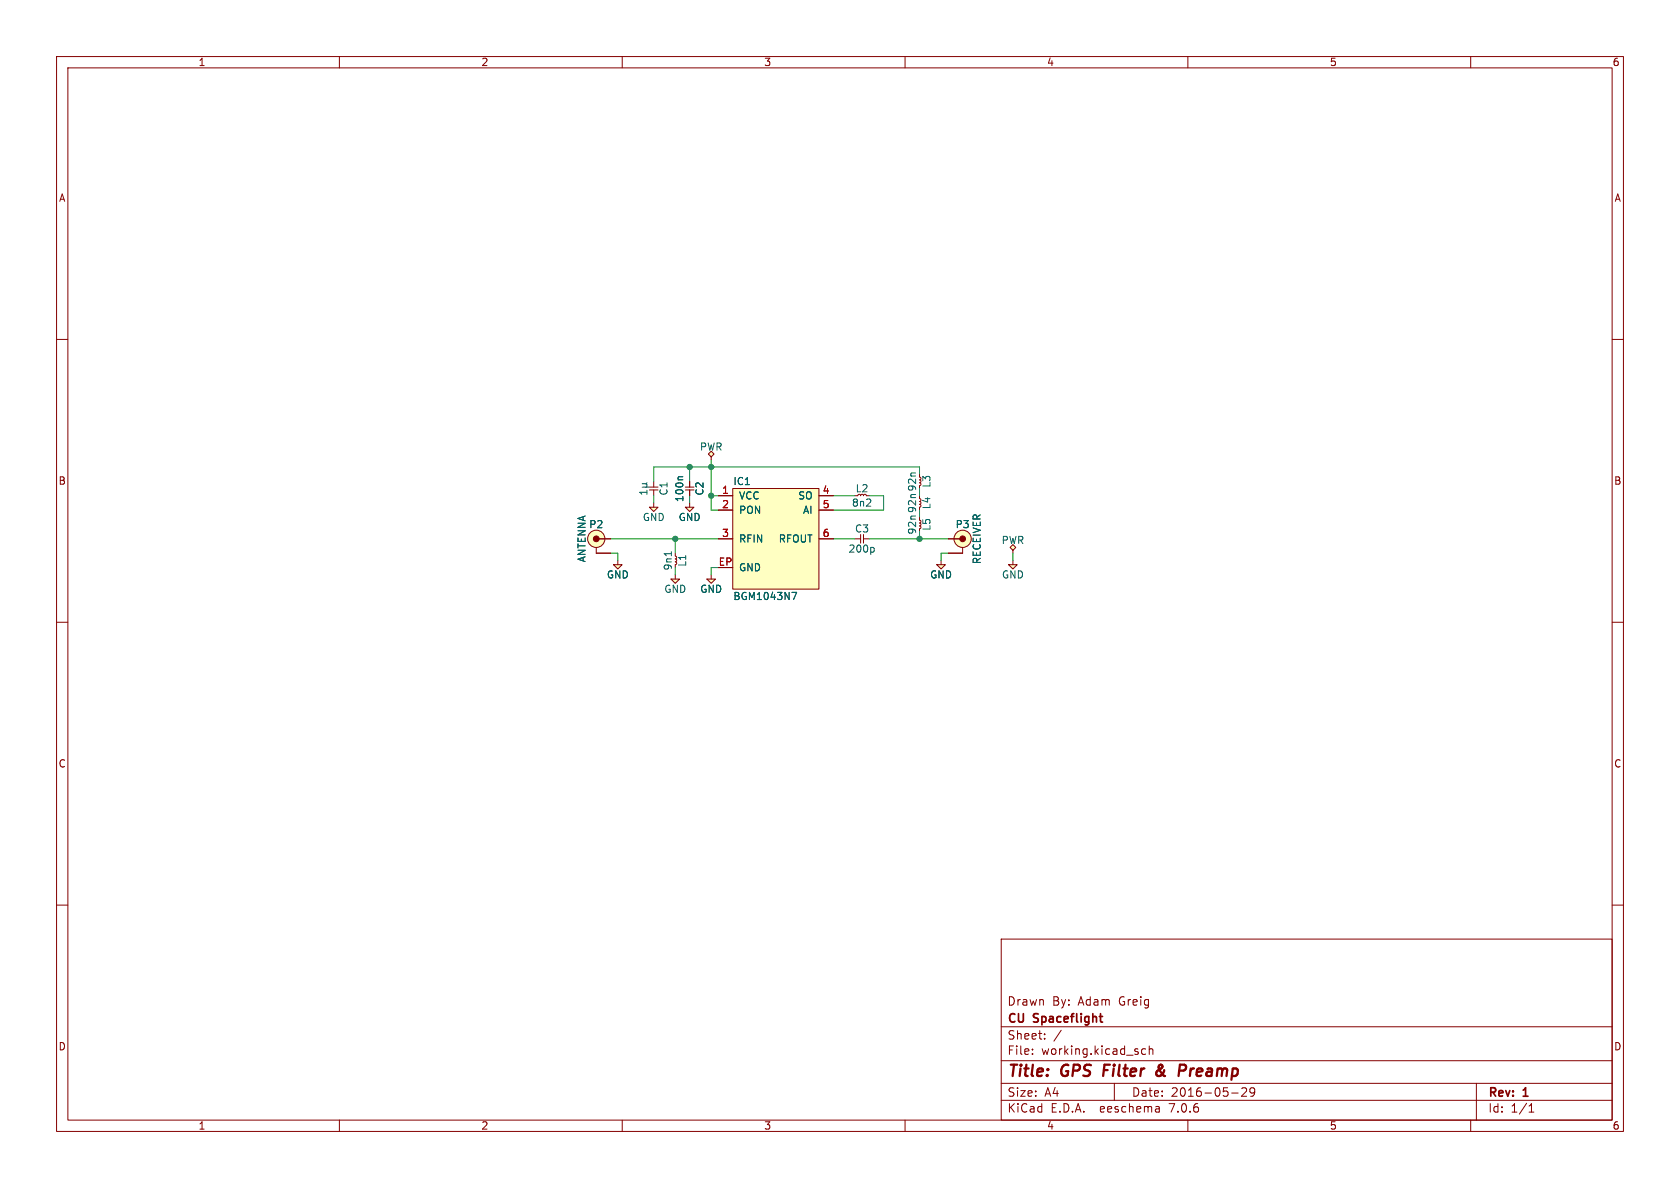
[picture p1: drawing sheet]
<svg xmlns="http://www.w3.org/2000/svg" width="297mm" height="210mm" viewBox="0 0 297 210" stroke-linecap="round" stroke-linejoin="round" font-family="sans-serif">
<g fill="none" stroke="#840000" stroke-width=".18">
<path d="M10 10h277v190h-277zM12 12h273v186h-273zM60 10v2M110 10v2M160 10v2M210 10v2M260 10v2M10 60h2M285 60h2M114.8 86.1h1.5M114.8 86.6h1.5M115.6 85.1v1"/>
<path d="M115.6 86.6v1M119.4 98.3l.2 .3-.2 .2 .2 .2v.2l-.2 .1 .2 .1v.2l-.2 .2M10 110h2M285 110h2M10 160h2M285 160h2M177 166h108v32h-108zM60 198v2M110 198v2M160 198v2M177 194.5h108M177 191.5h108"/>
<path d="M177 187.5h108M177 181.5h108M182.5 186.3v.1M182.5 185.5v.1M184.7 183.6v.1M184.7 182.8v.1M187.6 182.1l-1.3 2M197 191.5v3M202.5 185.5l-.4-.1-.3 .3v.4l.2 .2h.5M203.2 185.5l.2-.1 .3 .1 .1 .9M203.2 184.9v1.5M204.9 195.7l.1 .9"/>
<path d="M205 196.5l-.2 .1M205 196h-.2M210 198v2M217.7 193.2h1.2M220.3 192.4v.5l-.8 .9h.9M221 192.4v.5l.1 .3h.4l.3-.3M221.7 192.4a.99 .99 0 0 1-.3 1.4h-.3M260 198v2M261 191.5v6.5M270.3 196.6h.9M270.3 195.5l.4-.4v1.5"/>
</g>
<path d="M195.3 188.2l-.3 2M205.4 188.8l-.7 .5a.52 .52 0 0 0-.2 .8 .52 .52 0 0 0 .8-.1M205.4 188.3l-.1-.1a.41 .41 0 0 0-.5 .5l.6 1.1M208.6 188.2l.9 .1a.58 .58 0 0 1-.3 1h-.7" fill="none" stroke="#840000" stroke-width=".4"/>
<path d="M194.3 179.7h.6M194.6 180.6l.3 .1" fill="none" stroke="#840000" stroke-width=".3"/>
<path d="M113.5 86.1h1.3M113.5 85.5h.7M114.2 85.5l.2 .2v.2l-.2 .2M114.4 86.7v.7M114.4 87h-1.3l.4 .4M114.4 85.3l-.2 .2M118.7 97.5v.7" fill="none" stroke="#006464" stroke-width=".18"/>
<path d="M125.2 80.3l.5-.5 .5 .5-.5 .5z" fill="#ffffc2"/>
<path d="M125.2 80.3l.5-.5 .5 .5-.5 .5zM125.7 80.8v.5" fill="none" stroke="#840000" stroke-width=".18"/>
<path d="M125 102.4h1.5l-.8 .7z" fill="#ffffc2"/>
<path d="M121.2 86.1h1.5M121.2 86.6h1.5M121.9 85.1v1M121.9 86.6v1M125 102.4h1.5l-.8 .7zM125.7 101.6v.8" fill="none" stroke="#840000" stroke-width=".18"/>
<path d="M120.7 84.3h-.6l-.2 .2" fill="none" stroke="#006464" stroke-width=".18"/>
<path d="M118.6 102.4h1.5l-.7 .7z" fill="#ffffc2"/>
<path d="M118.6 102.4h1.5l-.7 .7zM119.4 101.6v.8" fill="none" stroke="#840000" stroke-width=".18"/>
<path d="M114.8 89.7h1.5l-.7 .7z" fill="#ffffc2"/>
<g fill="none" stroke="#840000" stroke-width=".18">
<path d="M105.4 96.8v1h2.5M105.4 95.3h2.5M114.8 89.7h1.5l-.7 .7zM115.6 88.9v.8"/>
<circle cx="105.4" cy="95.2" r="1.52"/>
</g>
<circle cx="105.4" cy="95.2" r="1.52" fill="#ffffc2" stroke="#ffffc2" stroke-width=".18"/>
<circle cx="105.4" cy="95.3" r=".51" fill="#840000" stroke="#840000" stroke-width=".18"/>
<path d="M108.5 99.8h1.5l-.8 .8z" fill="#ffffc2"/>
<path d="M108.5 99.8h1.5l-.8 .8zM109.2 99.1v.7" fill="none" stroke="#840000" stroke-width=".18"/>
<path d="M121.2 89.7h1.5l-.8 .7z" fill="#ffffc2"/>
<g fill="none" stroke="#840000" stroke-width=".18">
<path d="M121.2 89.7h1.5l-.8 .7zM121.9 88.9v.8M127 87.6h2.5M127 90.2h2.5M127 95.3h2.5M129.5 86.4h15.3v17.7h-15.3zM144.8 87.6h2.5M144.8 90.2h2.5M144.8 95.3h2.5M151.1 95.3h1M152.1 94.5v1.5M152.7 95.3h1"/>
<path d="M152.7 94.5v1.5"/>
</g>
<path d="M129.5 86.4h15.3v17.7h-15.3z" fill="#ffffc2" stroke="#ffffc2" stroke-width=".18"/>
<path d="M154.3 96.8l.2 .2v.4l-.2 .2M140 104.7h.8l-.5 1.3" fill="none" stroke="#006464" stroke-width=".18"/>
<path d="M178.3 99.8h1.5l-.7 .8z" fill="#ffffc2"/>
<g fill="none" stroke="#840000" stroke-width=".18">
<path d="M167.6 95.3h2.6M170.2 96.8v1h-2.6M178.3 99.8h1.5l-.7 .8zM179.1 99.1v.7"/>
<circle cx="170.2" cy="95.2" r="1.52"/>
</g>
<circle cx="170.2" cy="95.2" r="1.52" fill="#ffffc2" stroke="#ffffc2" stroke-width=".18"/>
<circle cx="170.2" cy="95.3" r=".51" fill="#840000" stroke="#840000" stroke-width=".18"/>
<path d="M165.6 99.8h1.5l-.7 .8z" fill="#ffffc2"/>
<path d="M165.6 99.8h1.5l-.7 .8zM166.4 99.1v.7" fill="none" stroke="#840000" stroke-width=".18"/>
<path d="M178.6 96.8l.5-.5 .5 .5-.5 .5z" fill="#ffffc2"/>
<g fill="none" stroke="#840000" stroke-width=".18">
<path d="M105.4 95.3h2.5M105.4 97.8h2.5M121.9 85.1v1M121.9 86.6v1M127 95.3h2.5M127 87.6h2.5M127 90.2h2.5M144.8 95.3h2.5M144.8 87.6h2.5M144.8 90.2h2.5M162.6 84.3l.2 .3-.2 .2 .2 .2v.2l-.2 .1 .2 .1v.2l-.2 .3M162.6 91.9l.2 .3-.2 .3 .2 .1v.3l-.2 .1 .2 .1v.2l-.2 .2"/>
<path d="M162.6 88.1l.2 .3-.2 .2 .2 .2v.3l-.2 .1h.2v.3l-.2 .2M167.6 95.3h2.6M167.6 97.8h2.6M178.6 96.8l.5-.5 .5 .5-.5 .5zM179.1 97.3v.5"/>
</g>
<g fill="none" stroke="#009600" stroke-width=".18">
<path d="M107.9 95.3h19.1M107.9 97.8h1.3v1.3M115.6 87.6v1.3M119.4 95.3v2.5M121.9 82.6v2.5M121.9 87.6v1.3M125.7 81.3v8.9h1.3M125.7 87.6h1.3M147.3 95.3h3.8M147.3 87.6h3.8M153.7 95.3h13.9M153.7 87.6h2.5v2.6h-8.9"/>
<path d="M162.6 83.8v-1.2h-47v2.5M162.6 94v1.3M167.6 97.8h-1.2v1.3M179.1 97.8v1.3M119.4 100.3v1.3M127 100.3h-1.3v1.3"/>
</g>
<path d="M120.7 84.3h-.6l-.2 .2M140 104.7h.8l-.5 1.3" fill="none" stroke="#006464" stroke-width=".18"/>
<g fill="#009600" stroke="#009600" stroke-width=".18">
<circle cx="121.9" cy="82.6" r=".46"/>
<circle cx="125.7" cy="87.6" r=".46"/>
<circle cx="125.7" cy="82.6" r=".46"/>
<circle cx="119.4" cy="95.3" r=".46"/>
<circle cx="162.6" cy="95.3" r=".46"/>
</g>
<g font-size="2.8" fill="#840000">
<text x="178" y="190.9">Title:</text>
<text x="187.7" y="190.9">GPS</text>
<text x="195.9" y="190.9">Filter</text>
<text x="206" y="190.9">&amp;</text>
<text x="210.8" y="190.9">Preamp</text>
</g>
<g font-size="2.1" fill="#840000">
<text x="178" y="178">Drawn</text>
<text x="186" y="178">By:</text>
<text x="190.7" y="178">Adam</text>
<text x="198" y="178">Greig</text>
<text x="178" y="184">Sheet:</text>
<text x="178" y="181.2">CU</text>
<text x="182.8" y="181.2">Spaceflight</text>
<text x="178" y="186.7">File:</text>
<text x="184.1" y="186.7">working.kicad_sch</text>
<text x="178" y="196.9">KiCad</text>
<text x="178" y="194.1">Size:</text>
<text x="184.7" y="194.1">A4</text>
<text x="185.7" y="196.9">E.D.A.</text>
<text x="194.6" y="196.9">eeschema</text>
<text x="200" y="194.1">Date:</text>
<text x="207" y="196.9">7.0.6</text>
<text x="207" y="194.1">2016-05-29</text>
<text x="263" y="194.3">Rev:</text>
<text x="263" y="196.9">Id:</text>
<text x="267.1" y="196.9">1/1</text>
<text x="269.4" y="194.3">1</text>
</g>
<g font-size="1.8" fill="#840000">
<text x="35" y="11.9">1</text>
<text x="85" y="11.9">2</text>
<text x="135" y="11.9">3</text>
<text x="185" y="11.9">4</text>
<text x="235" y="11.9">5</text>
<text x="285" y="11.9">6</text>
<text x="10.3" y="35.9">A</text>
<text x="285.3" y="35.9">A</text>
<text x="10.3" y="85.9">B</text>
<text x="285.3" y="85.9">B</text>
<text x="10.3" y="135.9">C</text>
<text x="285.3" y="135.9">C</text>
<text x="10.3" y="185.9">D</text>
<text x="285.3" y="185.9">D</text>
<text x="35" y="199.9">1</text>
<text x="85" y="199.9">2</text>
<text x="135" y="199.9">3</text>
<text x="185" y="199.9">4</text>
<text x="235" y="199.9">5</text>
<text x="285" y="199.9">6</text>
</g>
<g font-size="1.8" fill="#006464">
<text x="123.6" y="79.9">PWR</text>
<text x="118.2" y="87.7" transform="rotate(-90 118.2 87.7)">C1</text>
<text x="121" y="88.9" transform="rotate(-90 121 88.9)">100n</text>
<text x="124.6" y="87.7" transform="rotate(-90 124.6 87.7)">C2</text>
<text x="129.5" y="86">IC1</text>
<text x="130.6" y="88.5">VCC</text>
<text x="141" y="88.5">SO</text>
<text x="150.5" y="89.8">8n2</text>
<text x="151.2" y="87.2">L2</text>
<text x="164.7" y="86.3" transform="rotate(-90 164.7 86.3)">L3</text>
<text x="104.1" y="93.6">P2</text>
<text x="113.5" y="92.3">GND</text>
<text x="119.9" y="92.3">GND</text>
<text x="130.6" y="91">PON</text>
<text x="141.9" y="91">AI</text>
<text x="151.1" y="94.3">C3</text>
<text x="164.7" y="93.9" transform="rotate(-90 164.7 93.9)">L5</text>
<text x="164.7" y="90.1" transform="rotate(-90 164.7 90.1)">L4</text>
<text x="168.8" y="93.6">P3</text>
<text x="103.7" y="99.5" transform="rotate(-90 103.7 99.5)">ANTENNA</text>
<text x="119" y="100.9" transform="rotate(-90 119 100.9)">9n1</text>
<text x="121.5" y="100.3" transform="rotate(-90 121.5 100.3)">L1</text>
<text x="130.6" y="96.1">RFIN</text>
<text x="130.6" y="101.2">GND</text>
<text x="137.6" y="96.1">RFOUT</text>
<text x="149.9" y="97.9">200p</text>
<text x="173.6" y="99.8" transform="rotate(-90 173.6 99.8)">RECEIVER</text>
<text x="177" y="96.4">PWR</text>
<text x="107.2" y="102.5">GND</text>
<text x="117.3" y="105">GND</text>
<text x="123.7" y="105">GND</text>
<text x="129.5" y="106.3">BGM1043N7</text>
<text x="164.3" y="102.5">GND</text>
<text x="177" y="102.5">GND</text>
</g>
<g font-size="1.8" fill="#a90000">
<text x="127.6" y="87.4">1</text>
<text x="127.6" y="89.9">2</text>
<text x="145.3" y="87.4">4</text>
<text x="145.3" y="89.9">5</text>
<text x="127.6" y="95">3</text>
<text x="145.3" y="95">6</text>
<text x="127" y="100.1">EP</text>
</g>
<text font-size="1.8" fill="#009600" x="162.2" y="94.6" transform="rotate(-90 162.2 94.6)">92n 92n 92n</text>
</svg>
